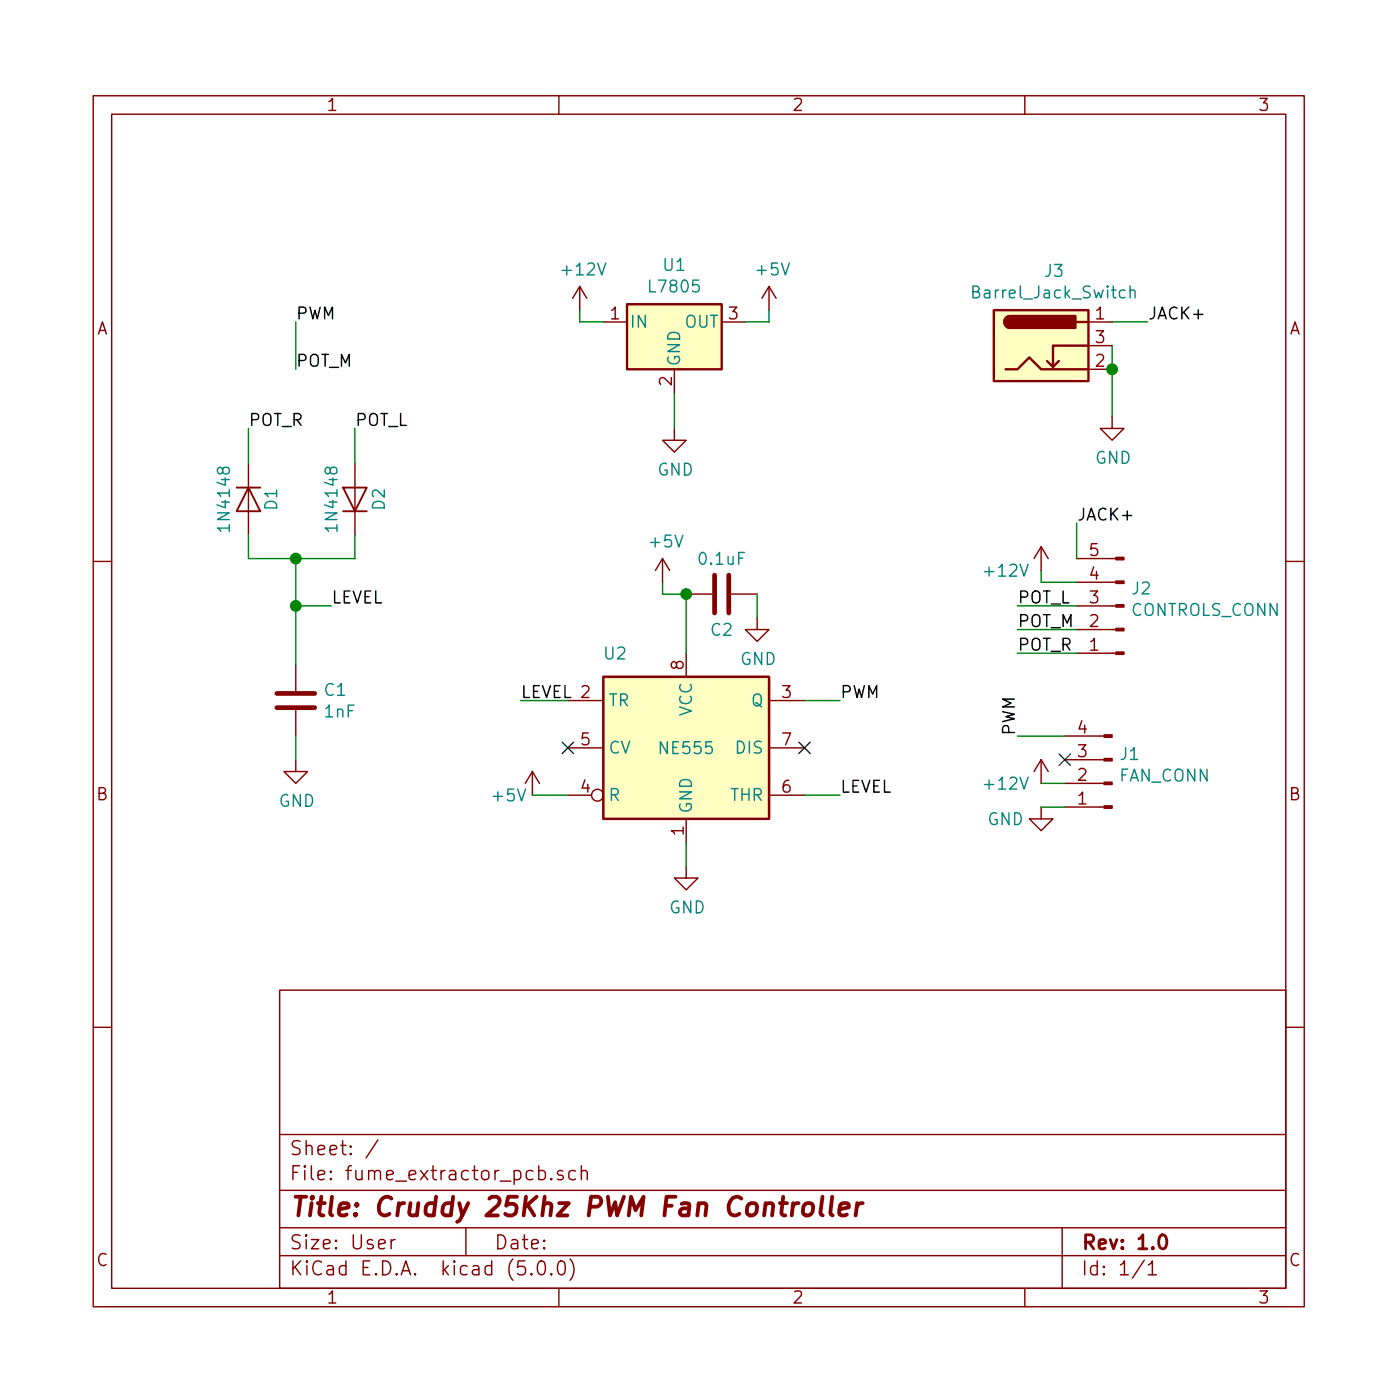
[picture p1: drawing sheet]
EESchema Schematic File Version 4
LIBS:fume_extractor_pcb-cache
EELAYER 26 0
EELAYER END
$Descr User 5906 5906
encoding utf-8
Sheet 1 1
Title "Cruddy 25Khz PWM Fan Controller"
Date ""
Rev "1.0"
Comp ""
Comment1 ""
Comment2 ""
Comment3 ""
Comment4 ""
$EndDescr
$Comp
L Timer:NE555 U2
U 1 1
P 2900 3150
F 0 "U2" H 2600 3550 50  0000 C CNN
F 1 "NE555" H 2900 3150 50  0000 C CNN
F 2 "Package_DIP:DIP-8_W7.62mm_Socket" H 2900 3150 50  0001 C CNN
F 3 "http://www.ti.com/lit/ds/symlink/ne555.pdf" H 2900 3150 50  0001 C CNN
	1    2900 3150
	1    0    0    -1  
$EndComp
$Comp
L Diode:1N4148 D2
U 1 1
P 1500 2100
F 0 "D2" H 1500 2000 50  0000 C CNN
F 1 "1N4148" H 1500 2200 50  0000 C CNN
F 2 "Diode_THT:D_DO-35_SOD27_P7.62mm_Horizontal" H 1500 1925 50  0001 C CNN
F 3 "http://www.nxp.com/documents/data_sheet/1N4148_1N4448.pdf" H 1500 2100 50  0001 C CNN
	1    1500 2100
	0    -1   -1   0   
$EndComp
$Comp
L Diode:1N4148 D1
U 1 1
P 1050 2100
F 0 "D1" H 1050 2200 50  0000 C CNN
F 1 "1N4148" H 1050 2000 50  0000 C CNN
F 2 "Diode_THT:D_DO-35_SOD27_P7.62mm_Horizontal" H 1050 1925 50  0001 C CNN
F 3 "http://www.nxp.com/documents/data_sheet/1N4148_1N4448.pdf" H 1050 2100 50  0001 C CNN
	1    1050 2100
	0    1    1    0   
$EndComp
$Comp
L Device:C C1
U 1 1
P 1250 2950
F 0 "C1" H 1365 2996 50  0000 L CNN
F 1 "1nF" H 1365 2905 50  0000 L CNN
F 2 "Capacitor_THT:C_Disc_D6.0mm_W2.5mm_P5.00mm" H 1288 2800 50  0001 C CNN
F 3 "~" H 1250 2950 50  0001 C CNN
	1    1250 2950
	1    0    0    -1  
$EndComp
Wire Wire Line
	1050 2250 1050 2350
Wire Wire Line
	1500 2250 1500 2350
$Comp
L power:GND #PWR06
U 1 1
P 2900 3650
F 0 "#PWR06" H 2900 3400 50  0001 C CNN
F 1 "GND" H 2905 3477 50  0000 C CNN
F 2 "" H 2900 3650 50  0001 C CNN
F 3 "" H 2900 3650 50  0001 C CNN
	1    2900 3650
	1    0    0    -1  
$EndComp
NoConn ~ 3400 3150
Wire Wire Line
	2900 3650 2900 3550
$Comp
L Device:C C2
U 1 1
P 3050 2500
F 0 "C2" V 3200 2500 50  0000 C CNN
F 1 "0.1uF" V 2900 2500 50  0000 C CNN
F 2 "Capacitor_THT:C_Disc_D6.0mm_W2.5mm_P5.00mm" H 3088 2350 50  0001 C CNN
F 3 "~" H 3050 2500 50  0001 C CNN
	1    3050 2500
	0    1    1    0   
$EndComp
$Comp
L power:GND #PWR07
U 1 1
P 3200 2600
F 0 "#PWR07" H 3200 2350 50  0001 C CNN
F 1 "GND" H 3205 2427 50  0000 C CNN
F 2 "" H 3200 2600 50  0001 C CNN
F 3 "" H 3200 2600 50  0001 C CNN
	1    3200 2600
	1    0    0    -1  
$EndComp
Wire Wire Line
	2900 2500 2900 2750
Wire Wire Line
	3200 2500 3200 2600
Wire Wire Line
	2900 2500 2800 2500
Wire Wire Line
	2800 2500 2800 2450
Connection ~ 2900 2500
Text Label 2200 2950 0    50   ~ 0
LEVEL
Wire Wire Line
	3400 3350 3550 3350
$Comp
L Connector:Conn_01x05_Male J2
U 1 1
P 4750 2550
F 0 "J2" H 4722 2480 50  0000 R CNN
F 1 "CONTROLS_CONN" H 4722 2571 50  0000 R CNN
F 2 "Connector_PinHeader_2.54mm:PinHeader_1x05_P2.54mm_Vertical" H 4750 2550 50  0001 C CNN
F 3 "~" H 4750 2550 50  0001 C CNN
	1    4750 2550
	-1   0    0    1   
$EndComp
$Comp
L Regulator_Linear:L7805 U1
U 1 1
P 2850 1350
F 0 "U1" H 2850 1592 50  0000 C CNN
F 1 "L7805" H 2850 1501 50  0000 C CNN
F 2 "Package_TO_SOT_THT:TO-220-3_Vertical" H 2875 1200 50  0001 L CIN
F 3 "http://www.st.com/content/ccc/resource/technical/document/datasheet/41/4f/b3/b0/12/d4/47/88/CD00000444.pdf/files/CD00000444.pdf/jcr:content/translations/en.CD00000444.pdf" H 2850 1300 50  0001 C CNN
	1    2850 1350
	1    0    0    -1  
$EndComp
$Comp
L power:+12V #PWR03
U 1 1
P 2450 1300
F 0 "#PWR03" H 2450 1150 50  0001 C CNN
F 1 "+12V" H 2465 1473 50  0000 C CNN
F 2 "" H 2450 1300 50  0001 C CNN
F 3 "" H 2450 1300 50  0001 C CNN
	1    2450 1300
	1    0    0    -1  
$EndComp
$Comp
L power:+5V #PWR08
U 1 1
P 3250 1300
F 0 "#PWR08" H 3250 1150 50  0001 C CNN
F 1 "+5V" H 3265 1473 50  0000 C CNN
F 2 "" H 3250 1300 50  0001 C CNN
F 3 "" H 3250 1300 50  0001 C CNN
	1    3250 1300
	1    0    0    -1  
$EndComp
$Comp
L power:+5V #PWR04
U 1 1
P 2800 2450
F 0 "#PWR04" H 2800 2300 50  0001 C CNN
F 1 "+5V" H 2815 2623 50  0000 C CNN
F 2 "" H 2800 2450 50  0001 C CNN
F 3 "" H 2800 2450 50  0001 C CNN
	1    2800 2450
	1    0    0    -1  
$EndComp
$Comp
L power:+5V #PWR02
U 1 1
P 2250 3350
F 0 "#PWR02" H 2250 3200 50  0001 C CNN
F 1 "+5V" H 2150 3350 50  0000 C CNN
F 2 "" H 2250 3350 50  0001 C CNN
F 3 "" H 2250 3350 50  0001 C CNN
	1    2250 3350
	1    0    0    -1  
$EndComp
Wire Wire Line
	2250 3350 2400 3350
Wire Wire Line
	2450 1350 2550 1350
Wire Wire Line
	2450 1350 2450 1300
Wire Wire Line
	3150 1350 3250 1350
Wire Wire Line
	3250 1350 3250 1300
$Comp
L power:GND #PWR05
U 1 1
P 2850 1800
F 0 "#PWR05" H 2850 1550 50  0001 C CNN
F 1 "GND" H 2855 1627 50  0000 C CNN
F 2 "" H 2850 1800 50  0001 C CNN
F 3 "" H 2850 1800 50  0001 C CNN
	1    2850 1800
	1    0    0    -1  
$EndComp
Wire Wire Line
	2850 1650 2850 1800
$Comp
L Connector:Conn_01x04_Male J1
U 1 1
P 4700 3300
F 0 "J1" H 4672 3180 50  0000 R CNN
F 1 "FAN_CONN" H 4672 3271 50  0000 R CNN
F 2 "Connector_PinHeader_2.54mm:PinHeader_1x04_P2.54mm_Vertical" H 4700 3300 50  0001 C CNN
F 3 "~" H 4700 3300 50  0001 C CNN
	1    4700 3300
	-1   0    0    1   
$EndComp
$Comp
L power:GND #PWR011
U 1 1
P 4400 3400
F 0 "#PWR011" H 4400 3150 50  0001 C CNN
F 1 "GND" H 4250 3350 50  0000 C CNN
F 2 "" H 4400 3400 50  0001 C CNN
F 3 "" H 4400 3400 50  0001 C CNN
	1    4400 3400
	1    0    0    -1  
$EndComp
Wire Wire Line
	4400 3400 4500 3400
$Comp
L power:+12V #PWR010
U 1 1
P 4400 3300
F 0 "#PWR010" H 4400 3150 50  0001 C CNN
F 1 "+12V" H 4250 3300 50  0000 C CNN
F 2 "" H 4400 3300 50  0001 C CNN
F 3 "" H 4400 3300 50  0001 C CNN
	1    4400 3300
	1    0    0    -1  
$EndComp
Wire Wire Line
	4500 3300 4400 3300
NoConn ~ 4500 3200
Text Label 4300 3100 1    50   ~ 0
PWM
Wire Wire Line
	3400 2950 3550 2950
Wire Wire Line
	1250 1550 1250 1350
Wire Wire Line
	4550 2450 4400 2450
Wire Wire Line
	4400 2450 4400 2400
$Comp
L power:+12V #PWR09
U 1 1
P 4400 2400
F 0 "#PWR09" H 4400 2250 50  0001 C CNN
F 1 "+12V" H 4250 2400 50  0000 C CNN
F 2 "" H 4400 2400 50  0001 C CNN
F 3 "" H 4400 2400 50  0001 C CNN
	1    4400 2400
	1    0    0    -1  
$EndComp
$Comp
L power:GND #PWR01
U 1 1
P 1250 3200
F 0 "#PWR01" H 1250 2950 50  0001 C CNN
F 1 "GND" H 1255 3027 50  0000 C CNN
F 2 "" H 1250 3200 50  0001 C CNN
F 3 "" H 1250 3200 50  0001 C CNN
	1    1250 3200
	1    0    0    -1  
$EndComp
Wire Wire Line
	1250 3200 1250 3100
Text Label 1250 1350 0    50   ~ 0
PWM
Text Label 3550 2950 0    50   ~ 0
PWM
Text Label 3550 3350 0    50   ~ 0
LEVEL
Wire Wire Line
	4300 3100 4500 3100
Wire Wire Line
	1050 2350 1250 2350
Wire Wire Line
	1250 2350 1250 2550
Connection ~ 1250 2350
Wire Wire Line
	1250 2350 1500 2350
Wire Wire Line
	1250 2550 1400 2550
Connection ~ 1250 2550
Wire Wire Line
	1250 2550 1250 2800
Text Label 1400 2550 0    50   ~ 0
LEVEL
Wire Wire Line
	2200 2950 2400 2950
Wire Wire Line
	4300 2550 4550 2550
Text Label 4300 2550 0    50   ~ 0
POT_L
Wire Wire Line
	4550 2750 4300 2750
Text Label 4300 2750 0    50   ~ 0
POT_R
Wire Wire Line
	4550 2650 4300 2650
Text Label 4300 2650 0    50   ~ 0
POT_M
Wire Wire Line
	1050 1950 1050 1800
Wire Wire Line
	1500 1950 1500 1800
Text Label 1500 1800 0    50   ~ 0
POT_L
Text Label 1050 1800 0    50   ~ 0
POT_R
Text Label 1250 1550 0    50   ~ 0
POT_M
NoConn ~ 2400 3150
Wire Wire Line
	4700 1750 4700 1550
$Comp
L power:GND #PWR012
U 1 1
P 4700 1750
F 0 "#PWR012" H 4700 1500 50  0001 C CNN
F 1 "GND" H 4705 1577 50  0000 C CNN
F 2 "" H 4700 1750 50  0001 C CNN
F 3 "" H 4700 1750 50  0001 C CNN
	1    4700 1750
	1    0    0    -1  
$EndComp
Wire Wire Line
	4700 1350 4850 1350
Text Label 4850 1350 0    50   ~ 0
JACK+
Wire Wire Line
	4550 2350 4550 2200
Text Label 4550 2200 0    50   ~ 0
JACK+
$Comp
L Connector:Barrel_Jack_Switch J3
U 1 1
P 4400 1450
F 0 "J3" H 4455 1767 50  0000 C CNN
F 1 "Barrel_Jack_Switch" H 4455 1676 50  0000 C CNN
F 2 "Connector_BarrelJack:BarrelJack_Horizontal" H 4450 1410 50  0001 C CNN
F 3 "~" H 4450 1410 50  0001 C CNN
	1    4400 1450
	1    0    0    -1  
$EndComp
Wire Wire Line
	4700 1450 4700 1550
Connection ~ 4700 1550
$EndSCHEMATC
